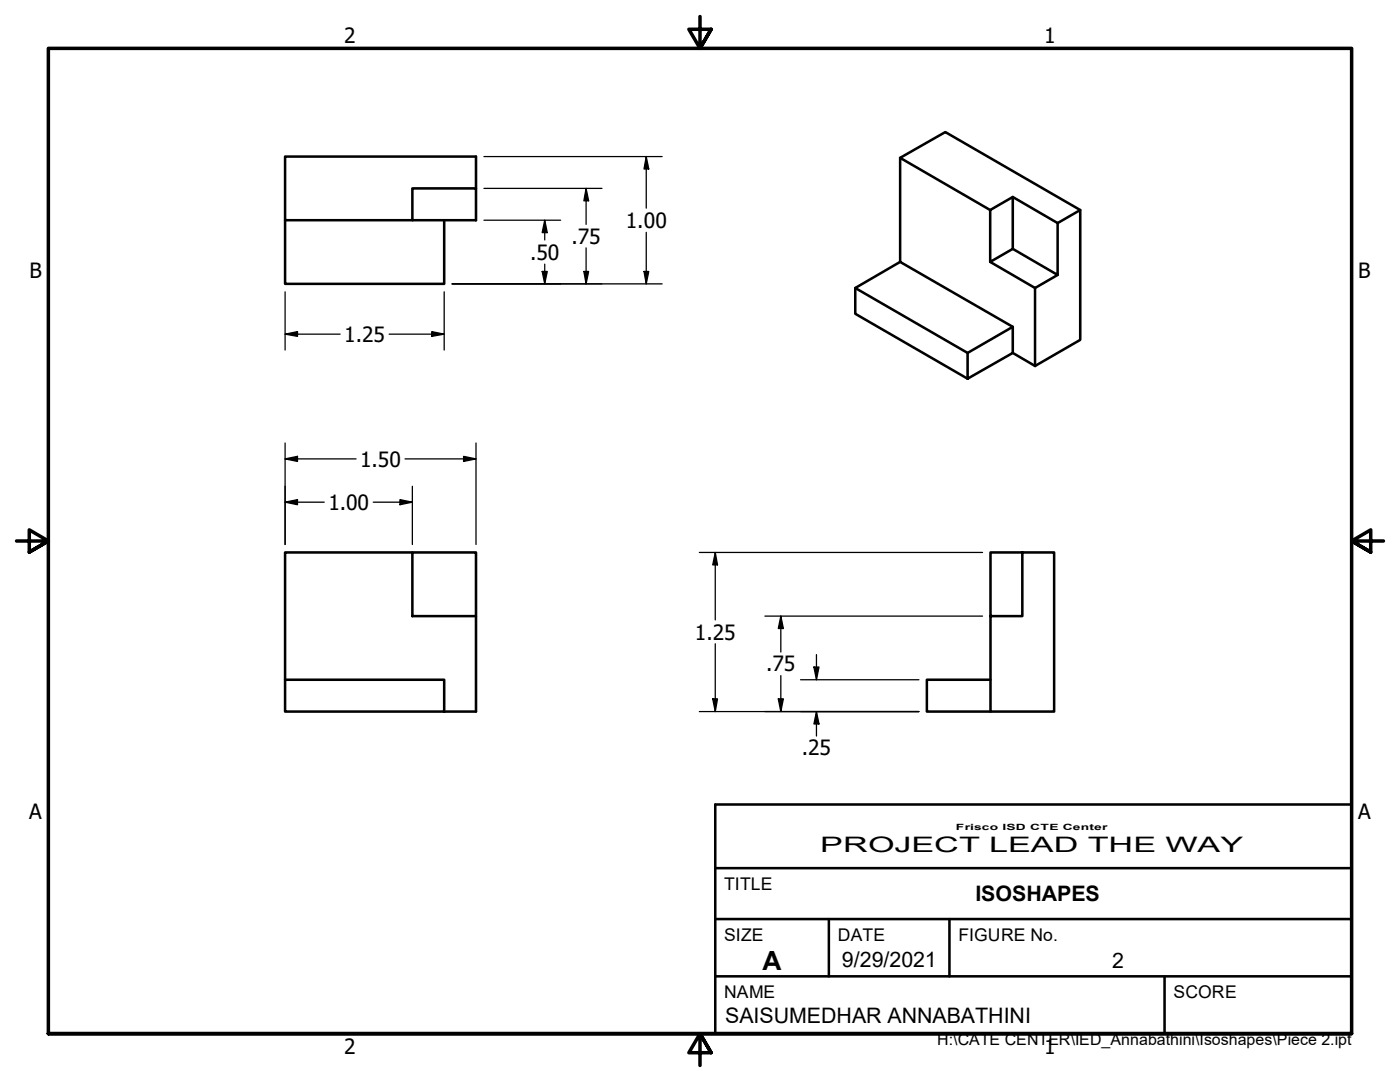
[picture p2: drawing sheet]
<svg xmlns="http://www.w3.org/2000/svg" width="279mm" height="216mm" viewBox="0 0 279 216" stroke-linecap="round" stroke-linejoin="round" font-family="sans-serif">
<!-- layer: Visible (ANSI) -->
<g fill="none" stroke="#000" stroke-width=".51">
<path d="M82.3 37.6h12.7v6.3h-12.7zM95 37.6v-6.4h-38.1v12.7h25.4M179.6 31.5l9.1-5.1 26.9 15.5M202.1 39.3l9 5.2M56.9 43.9v12.7h31.7v-12.7M170.7 57.5v5.1l22.4 13M179.6 52.3l-8.9 5.2 22.4 12.9M197.6 41.9l4.5-2.6v10.4l-4.5 2.6zM197.6 52.3l9 5.2 4.5-2.6M197.6 41.9l-18-10.4v20.8l22.5 12.9M206.6 57.5v15.5M211.1 44.5v10.4l-9-5.2"/>
<path d="M211.1 44.5l4.5-2.6v25.9l-9 5.2M193.1 70.4l9-5.2v5.2l-9 5.2zM202.1 70.4l4.5 2.6M82.3 110.2h12.7v12.7h-12.7zM82.3 110.2h-25.4v25.4M204 110.2h6.4v31.8h-12.7v-31.8h6.3v12.7h-6.3M56.9 135.6h31.7v6.4h-31.7zM95 122.9v19.1h-6.4M197.7 135.6h-12.7v6.4h12.7"/>
</g>
<!-- layer: Border (ANSI) -->
<path d="M139.7 3.3v6.4l-2.2-3.9h4.4l-2.2 3.9 2.2-3.9M3.3 107.9h6.4l-3.9-2.2v4.5l3.9-2.3-3.9 2.3M276.1 107.9h-6.4l3.9-2.2v4.5l-3.9-2.3 3.9 2.3M9.7 206.2v-196.5h260v196.5h-260h260M141.9 210.1l-2.2-3.9 2.2 3.9h-4.4l2.2-3.9v6.4" fill="none" stroke="#000" stroke-width=".7"/>
<!-- layer: Sketch Geometry(ANSI) -->
<path d="M142.7 160.5h127v45.7h-127zM142.7 173.2h127M142.7 194.8h127M142.7 183.4h127M165.4 183.4v11.4M189.5 183.4v11.4M232.4 194.8v11.4" fill="none" stroke="#000" stroke-width=".51"/>
<!-- layer: Dimension (ANSI) -->
<g fill="none" stroke="#000" stroke-width=".25">
<path d="M96.6 37.6h23.5M96.6 31.2h35.5M117 37.6l.5 2.5h-1zM117 37.6v7.2M129 31.2l.5 2.5h-1zM129 31.2v10.3M56.9 58.2v11.6M88.6 58.2v11.6M90.2 56.6h41.9M96.6 43.9h15.3M108.2 54.2h1l-.5 2.4zM108.7 43.9l.5 2.5h-1z"/>
<path d="M108.7 43.9v4M108.7 52.7v3.9M116.5 54.2h1l-.5 2.4zM117 49.5v7.1M128.5 54.2h1l-.5 2.4zM129 46.4v10.2M56.9 66.7l2.5-.5v.9zM56.9 66.7h11M77.7 66.7h10.9M86.2 66.2l2.4 .5-2.4 .4zM56.9 91.6l2.5-.5v1zM56.9 88.4v20.2"/>
<path d="M56.9 91.6h14.2M79.8 99.7l2.5 .5-2.5 .5zM80.8 91.6h14.2M82.3 97v11.6M92.5 91.1l2.5 .5-2.5 .5zM95 88.4v20.2M56.9 100.2l2.5-.5v1zM56.9 100.2h7.8M74.5 100.2h7.8M139.6 110.2h56.5M142.7 110.2l.5 2.5h-1zM142.7 110.2v13.5"/>
<path d="M142.2 139.4h1l-.5 2.6zM142.7 128.5v13.5M152.7 122.9h43.4M155.3 139.4h1l-.5 2.6zM155.8 122.9l.5 2.5h-1zM155.8 122.9v7.2M155.8 134.8v7.2M159.8 135.6h23.6M162.4 133.1h1l-.5 2.5zM162.9 130.6v5M139.6 142h43.8M162.9 142l.5 2.5h-1z"/>
<path d="M162.9 142v4.9"/>
</g>
<g fill="#000">
<path d="M129 31.2l.5 2.5h-1z" fill-rule="evenodd"/>
<path d="M108.2 54.2h1l-.5 2.4z" fill-rule="evenodd"/>
<path d="M108.7 43.9l.5 2.5h-1z" fill-rule="evenodd"/>
<path d="M116.5 54.2h1l-.5 2.4z" fill-rule="evenodd"/>
<path d="M117 37.6l.5 2.5h-1z" fill-rule="evenodd"/>
<path d="M128.5 54.2h1l-.5 2.4z" fill-rule="evenodd"/>
<path d="M56.9 66.7l2.5-.5v.9z" fill-rule="evenodd"/>
<path d="M86.2 66.2l2.4 .5-2.4 .4z" fill-rule="evenodd"/>
<path d="M56.9 100.2l2.5-.5v1z" fill-rule="evenodd"/>
<path d="M56.9 91.6l2.5-.5v1z" fill-rule="evenodd"/>
<path d="M92.5 91.1l2.5 .5-2.5 .5z" fill-rule="evenodd"/>
<path d="M79.8 99.7l2.5 .5-2.5 .5z" fill-rule="evenodd"/>
<path d="M142.7 110.2l.5 2.5h-1z" fill-rule="evenodd"/>
<path d="M142.2 139.4h1l-.5 2.6z" fill-rule="evenodd"/>
<path d="M155.3 139.4h1l-.5 2.6z" fill-rule="evenodd"/>
<path d="M155.8 122.9l.5 2.5h-1z" fill-rule="evenodd"/>
<path d="M162.4 133.1h1l-.5 2.5z" fill-rule="evenodd"/>
<path d="M162.9 142l.5 2.5h-1z" fill-rule="evenodd"/>
</g>
<text font-size="5.3" x="152.1" y="193.5">A</text>
<g font-size="4.3">
<text x="163.7" y="170.1">PROJECT LEAD THE WAY</text>
<text x="194.7" y="179.8">ISOSHAPES</text>
<text x="168" y="192.9">9/29/2021</text>
<text x="221.9" y="193.2">2</text>
<text x="144.7" y="204.1">SAISUMEDHAR ANNABATHINI</text>
</g>
<g font-size="4.2">
<text x="68.7" y="8.6">2</text>
<text x="208.4" y="8.6">1</text>
<text x="124.9" y="45.5">1.00</text>
<text x="105.8" y="51.8">.50</text>
<text x="114" y="48.6">.75</text>
<text x="5.9" y="55.5">B</text>
<text x="271.1" y="55.5">B</text>
<text x="68.7" y="68.2">1.25</text>
<text x="71.9" y="93.1">1.50</text>
<text x="65.5" y="101.7">1.00</text>
<text x="138.7" y="127.6">1.25</text>
<text x="152.9" y="133.9">.75</text>
<text x="160" y="150.7">.25</text>
<text x="5.8" y="163.4">A</text>
<text x="271" y="163.4">A</text>
<text x="68.7" y="210.3">2</text>
<text x="208.4" y="210.3">1</text>
</g>
<g font-size="3.5">
<text x="144.5" y="177.5">TITLE</text>
<text x="144.5" y="187.8">SIZE</text>
<text x="167.2" y="187.7">DATE</text>
<text x="191.3" y="187.8">FIGURE No.</text>
<text x="144.5" y="199.1">NAME</text>
<text x="234.2" y="199.2">SCORE</text>
</g>
<text font-size="3.2" x="187" y="208.6">H:\CATE CENTER\IED_Annabathini\Isoshapes\Piece 2.ipt</text>
<text font-size="1.7" x="190.8" y="165.5">Frisco ISD CTE Center</text>
</svg>
